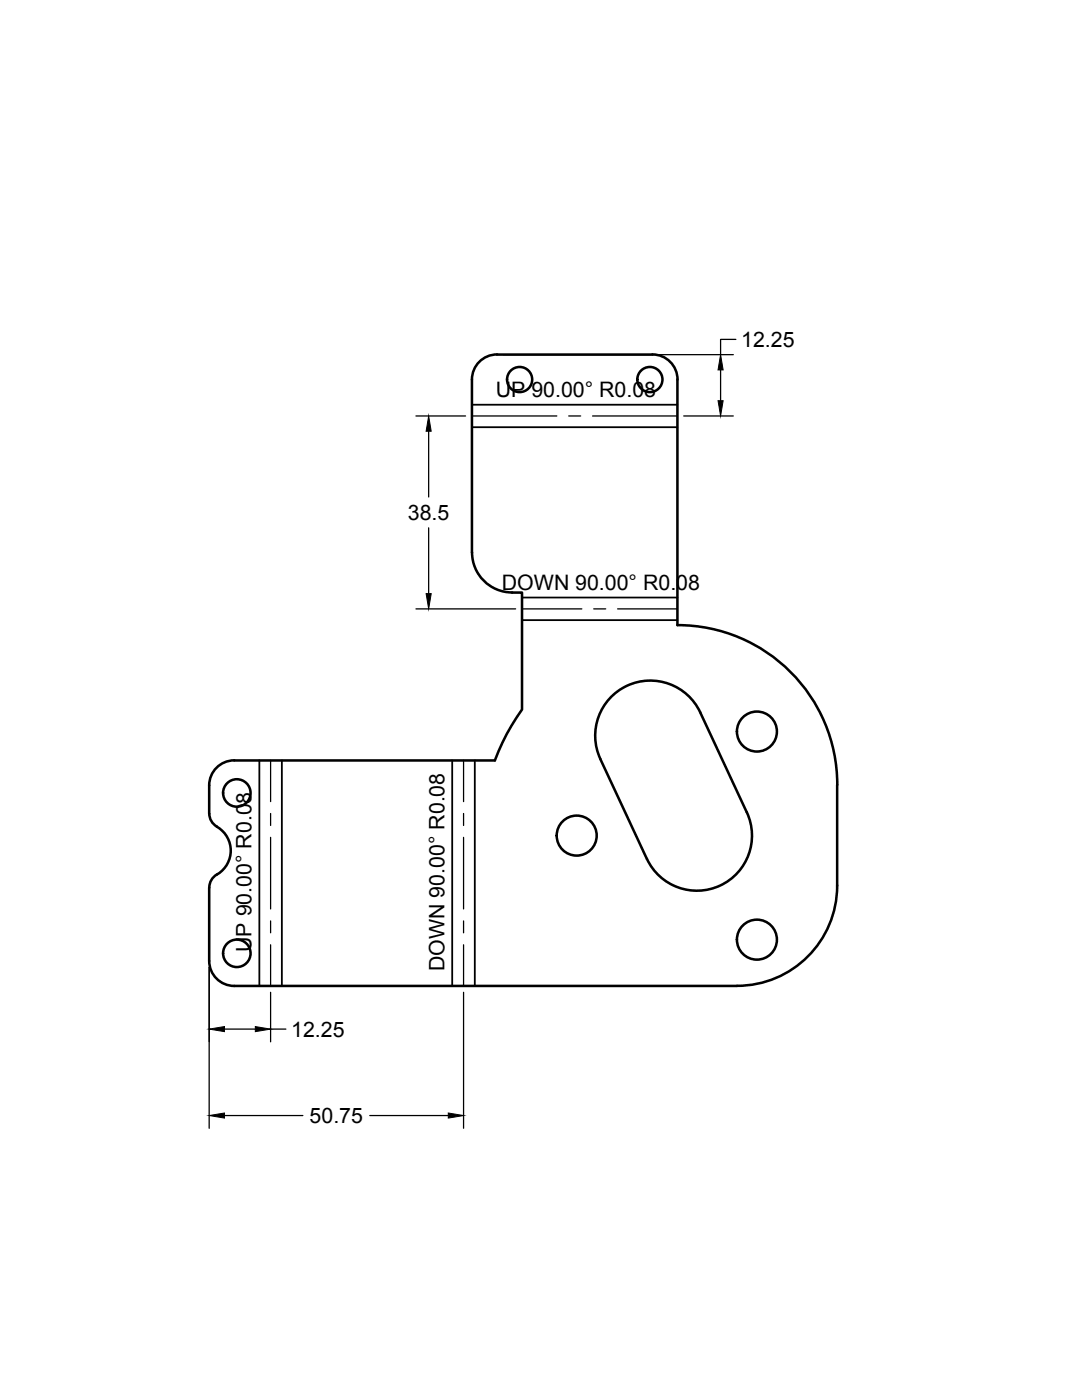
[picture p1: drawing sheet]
<svg xmlns="http://www.w3.org/2000/svg" width="216mm" height="279mm" viewBox="0 0 216 279" stroke-linecap="round" stroke-linejoin="round" font-family="sans-serif">
<!-- layer: Visible -->
<g fill="none" stroke="#000" stroke-width=".51">
<path d="M94.2 75.7a5 5 0 0 1 5-4.9l31-.1a5 5 0 0 1 5 5M94.2 75.8v34.4a8 8 0 0 0 8 8M135.2 75.8v49a31.8 31.8 0 0 1 31.8 31.8v20.2a20 20 0 0 1-20 20h-100.3a5 5 0 0 1-5-5l.1-14.7a3 3 0 0 1 1.5-2.6M102.2 118.3h2v23.3a42.9 42.9 0 0 0-5.5 10.2l-52-.1a5 5 0 0 0-5 5.1l.1 5.6a3 3 0 0 0 1.5 2.6M43.3 165a5.5 5.5 0 0 1 0 9.5M129.1 171.4l-9.3-19.9a11 11 0 0 1 5.3-14.6 11 11 0 0 1 14.6 5.3l9.3 19.9a11 11 0 0 1-5.3 14.6 11 11 0 0 1-14.6-5.3"/>
<circle cx="103.7" cy="75.7" r="2.51"/>
<circle cx="129.7" cy="75.7" r="2.51"/>
<circle cx="47.3" cy="158.3" r="2.74"/>
<circle cx="151" cy="146" r="4"/>
<circle cx="115.1" cy="166.8" r="4"/>
<circle cx="47.3" cy="190.3" r="2.74"/>
<circle cx="151" cy="187.5" r="4"/>
</g>
<!-- layer: Center Lines -->
<g fill="none" stroke="#000" stroke-width=".25">
<path d="M94.2 83h16.9M113.5 83h2.4M118.2 83h17M104.2 121.5h11.9M118.5 121.5h2.4M123.2 121.5h12M54 151.8v8.2M92.5 151.8v8.2M54 162.3v2.4M54 167.1v14.3M92.5 162.3v2.4M92.5 167.1v14.3"/>
<path d="M54 183.8v2.4M54 188.6v8.2M92.5 183.8v2.4M92.5 188.6v8.2"/>
</g>
<!-- layer: Visible Narrow -->
<path d="M94.2 80.8h41M94.2 85.3h41M104.2 119.3h31M104.2 123.8h31M51.8 151.8v45M56.2 151.8v45M90.2 151.8v45M94.7 151.8v45" fill="none" stroke="#000" stroke-width=".36"/>
<!-- layer: Dimensions -->
<g fill="none" stroke="#000" stroke-width=".25">
<path d="M100.4 70.8h45.9M143.8 73.8v6.2M146.8 67.7h-3v3.1M83 83h9.9M85.5 86.1v13.1M136.4 83h9.9M85.5 105.3v13.2M83 121.5h19.9M41.7 193v32.2M54 198v9.9M92.5 198v27.2M44.8 205.4h6.1"/>
<path d="M54 205.4h3M44.8 222.6h15.6M73.8 222.6h15.7"/>
</g>
<path d="M143.3 80h1l-.5 3zM143.8 70.8l.5 3h-1zM85.5 83l.5 3.1h-1zM85 118.5h1l-.5 3zM41.7 205.4l3.1-.5v1zM50.9 204.9l3.1 .5-3.1 .5zM41.7 222.6l3.1-.5v1zM89.5 222.1l3 .5-3 .5z" fill="#000" stroke="#000" stroke-width=".2"/>
<g font-size="4.3">
<text x="147.9" y="69.2">12.25</text>
<text x="98.9" y="79.2">UP 90.00° R0.08</text>
<text x="81.4" y="103.8">38.5</text>
<text x="100.1" y="117.7">DOWN 90.00° R0.08</text>
<text x="50.2" y="190" transform="rotate(-90 50.2 190)">UP 90.00° R0.08</text>
<text x="88.7" y="193.8" transform="rotate(-90 88.7 193.8)">DOWN 90.00° R0.08</text>
<text x="58.1" y="206.9">12.25</text>
<text x="61.8" y="224.1">50.75</text>
</g>
</svg>
